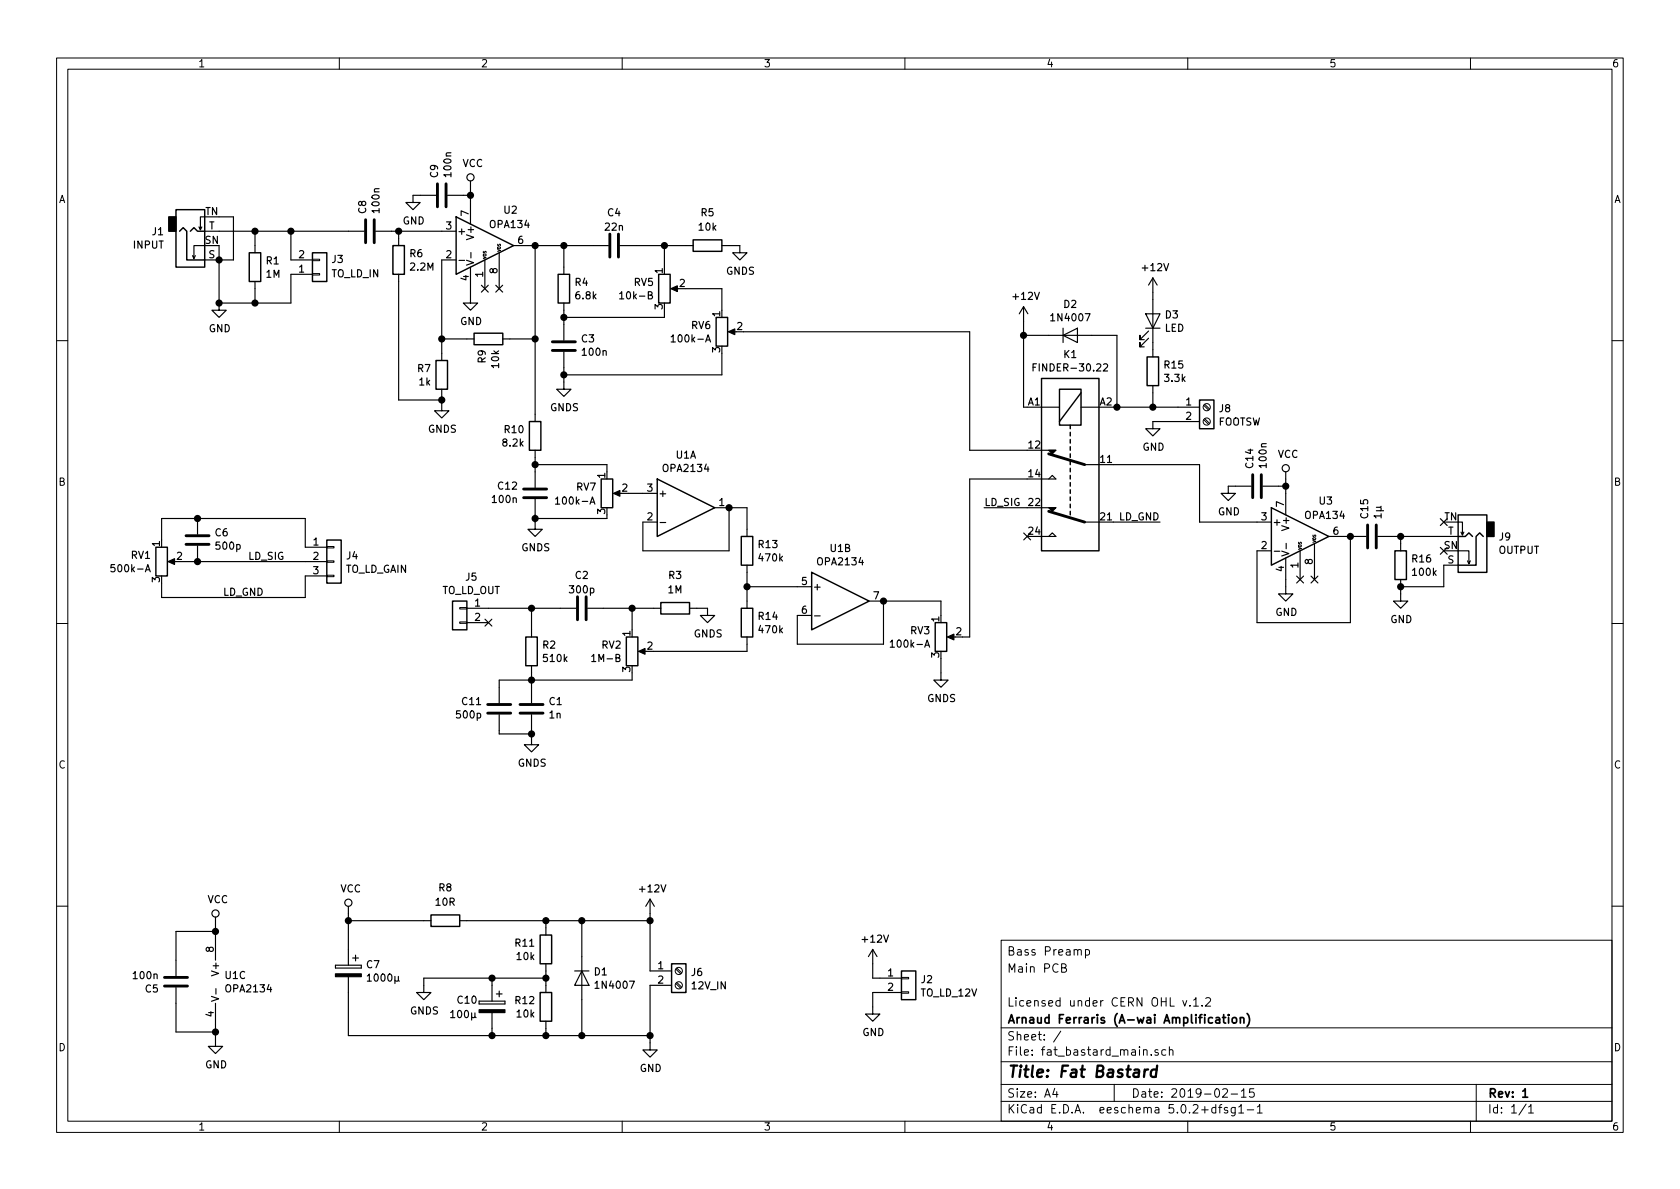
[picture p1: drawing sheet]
EESchema Schematic File Version 4
LIBS:fat_bastard_main-cache
EELAYER 26 0
EELAYER END
$Descr A4 11693 8268
encoding utf-8
Sheet 1 1
Title "Fat Bastard"
Date "2019-02-15"
Rev "1"
Comp "A-wai Amplification"
Comment1 "Main PCB"
Comment2 "Bass Preamp"
Comment3 ""
Comment4 ""
$EndDescr
$Comp
L Connector:AudioJack2_Switch J1
U 1 1
P 1325 1600
AR Path="/5C72CCA3" Ref="J1"  Part="1" 
AR Path="/5C728193/5C72CCA3" Ref="J?"  Part="1" 
F 0 "J1" H 1146 1607 50  0000 R CNN
F 1 "INPUT" H 1146 1700 50  0000 R CNN
F 2 "Connector_Audio:Jack_3.5mm_Neutrik_NMJ6HCD2_Horizontal" H 1325 1800 50  0001 C CNN
F 3 "~" H 1325 1800 50  0001 C CNN
	1    1325 1600
	1    0    0    1   
$EndComp
$Comp
L Connector_Generic:Conn_01x02 J5
U 1 1
P 3200 4225
AR Path="/5C72CCB1" Ref="J5"  Part="1" 
AR Path="/5C728193/5C72CCB1" Ref="J?"  Part="1" 
F 0 "J5" H 3119 4445 50  0000 C CNN
F 1 "TO_LD_OUT" H 3119 4352 50  0000 C CNN
F 2 "Connector_PinHeader_2.54mm:PinHeader_1x02_P2.54mm_Vertical" H 3200 4225 50  0001 C CNN
F 3 "~" H 3200 4225 50  0001 C CNN
	1    3200 4225
	-1   0    0    -1  
$EndComp
$Comp
L Connector_Generic:Conn_01x03 J4
U 1 1
P 2325 3900
AR Path="/5C72CCB8" Ref="J4"  Part="1" 
AR Path="/5C728193/5C72CCB8" Ref="J?"  Part="1" 
F 0 "J4" H 2405 3943 50  0000 L CNN
F 1 "TO_LD_GAIN" H 2405 3850 50  0000 L CNN
F 2 "Connector_PinHeader_2.54mm:PinHeader_1x03_P2.54mm_Vertical" H 2325 3900 50  0001 C CNN
F 3 "~" H 2325 3900 50  0001 C CNN
	1    2325 3900
	1    0    0    -1  
$EndComp
$Comp
L Device:R_POT RV1
U 1 1
P 1125 3900
AR Path="/5C72CCBF" Ref="RV1"  Part="1" 
AR Path="/5C728193/5C72CCBF" Ref="RV?"  Part="1" 
F 0 "RV1" H 1055 3947 50  0000 R CNN
F 1 "500k-A" H 1055 3854 50  0000 R CNN
F 2 "Potentiometer_THT:Potentiometer_Alps_RK163_Single_Horizontal" H 1125 3900 50  0001 C CNN
F 3 "~" H 1125 3900 50  0001 C CNN
	1    1125 3900
	1    0    0    -1  
$EndComp
$Comp
L Device:R_POT RV2
U 1 1
P 4400 4525
AR Path="/5C72CCCC" Ref="RV2"  Part="1" 
AR Path="/5C728193/5C72CCCC" Ref="RV?"  Part="1" 
F 0 "RV2" H 4331 4572 50  0000 R CNN
F 1 "1M-B" H 4331 4479 50  0000 R CNN
F 2 "Potentiometer_THT:Potentiometer_Alps_RK163_Single_Horizontal" H 4400 4525 50  0001 C CNN
F 3 "~" H 4400 4525 50  0001 C CNN
	1    4400 4525
	1    0    0    -1  
$EndComp
$Comp
L Device:R_POT RV3
U 1 1
P 6550 4425
AR Path="/5C72CCD3" Ref="RV3"  Part="1" 
AR Path="/5C728193/5C72CCD3" Ref="RV?"  Part="1" 
F 0 "RV3" H 6480 4472 50  0000 R CNN
F 1 "100k-A" H 6480 4379 50  0000 R CNN
F 2 "Potentiometer_THT:Potentiometer_Alps_RK163_Single_Horizontal" H 6550 4425 50  0001 C CNN
F 3 "~" H 6550 4425 50  0001 C CNN
	1    6550 4425
	1    0    0    -1  
$EndComp
$Comp
L Device:R R2
U 1 1
P 3700 4525
AR Path="/5C72CCDA" Ref="R2"  Part="1" 
AR Path="/5C6397B0/5C72CCDA" Ref="R?"  Part="1" 
AR Path="/5C636CD5/5C72CCDA" Ref="R?"  Part="1" 
AR Path="/5C728193/5C72CCDA" Ref="R?"  Part="1" 
F 0 "R2" H 3770 4572 50  0000 L CNN
F 1 "510k" H 3770 4479 50  0000 L CNN
F 2 "Resistor_THT:R_Axial_DIN0207_L6.3mm_D2.5mm_P7.62mm_Horizontal" V 3630 4525 50  0001 C CNN
F 3 "~" H 3700 4525 50  0001 C CNN
	1    3700 4525
	1    0    0    -1  
$EndComp
$Comp
L Device:C C2
U 1 1
P 4050 4225
AR Path="/5C72CCE1" Ref="C2"  Part="1" 
AR Path="/5C6397B0/5C72CCE1" Ref="C?"  Part="1" 
AR Path="/5C636CD5/5C72CCE1" Ref="C?"  Part="1" 
AR Path="/5C728193/5C72CCE1" Ref="C?"  Part="1" 
F 0 "C2" V 4275 4225 50  0000 C CNN
F 1 "300p" V 4175 4225 50  0000 C CNN
F 2 "Capacitor_THT:C_Rect_L7.0mm_W2.5mm_P5.00mm" H 4088 4075 50  0001 C CNN
F 3 "~" H 4050 4225 50  0001 C CNN
	1    4050 4225
	0    -1   -1   0   
$EndComp
$Comp
L Device:C C1
U 1 1
P 3700 4925
AR Path="/5C72CCE8" Ref="C1"  Part="1" 
AR Path="/5C6397B0/5C72CCE8" Ref="C?"  Part="1" 
AR Path="/5C636CD5/5C72CCE8" Ref="C?"  Part="1" 
AR Path="/5C728193/5C72CCE8" Ref="C?"  Part="1" 
F 0 "C1" H 3585 4878 50  0000 R CNN
F 1 "1n" H 3585 4971 50  0000 R CNN
F 2 "Capacitor_THT:C_Rect_L7.0mm_W2.5mm_P5.00mm" H 3738 4775 50  0001 C CNN
F 3 "~" H 3700 4925 50  0001 C CNN
	1    3700 4925
	-1   0    0    1   
$EndComp
Wire Wire Line
	3700 4375 3700 4225
$Comp
L Device:R R3
U 1 1
P 4700 4225
AR Path="/5C72CCF0" Ref="R3"  Part="1" 
AR Path="/5C6397B0/5C72CCF0" Ref="R?"  Part="1" 
AR Path="/5C636CD5/5C72CCF0" Ref="R?"  Part="1" 
AR Path="/5C728193/5C72CCF0" Ref="R?"  Part="1" 
F 0 "R3" V 4925 4225 50  0000 C CNN
F 1 "1M" V 4825 4225 50  0000 C CNN
F 2 "Resistor_THT:R_Axial_DIN0207_L6.3mm_D2.5mm_P7.62mm_Horizontal" V 4630 4225 50  0001 C CNN
F 3 "~" H 4700 4225 50  0001 C CNN
	1    4700 4225
	0    -1   -1   0   
$EndComp
Wire Wire Line
	4400 4225 4400 4375
Wire Wire Line
	4400 4225 4550 4225
Wire Wire Line
	3400 4225 3700 4225
Wire Wire Line
	4925 4225 4850 4225
$Comp
L Connector_Generic:Conn_01x02 J3
U 1 1
P 2225 1900
AR Path="/5C72CD1A" Ref="J3"  Part="1" 
AR Path="/5C728193/5C72CD1A" Ref="J?"  Part="1" 
F 0 "J3" H 2350 1800 50  0000 C CNN
F 1 "TO_LD_IN" H 2475 1900 50  0000 C CNN
F 2 "Connector_PinHeader_2.54mm:PinHeader_1x02_P2.54mm_Vertical" H 2225 1900 50  0001 C CNN
F 3 "~" H 2225 1900 50  0001 C CNN
	1    2225 1900
	1    0    0    1   
$EndComp
Wire Wire Line
	1525 1800 1525 1700
$Comp
L power:GND #PWR01
U 1 1
P 1525 2100
AR Path="/5C72CD24" Ref="#PWR01"  Part="1" 
AR Path="/5C728193/5C72CD24" Ref="#PWR?"  Part="1" 
F 0 "#PWR01" H 1525 1850 50  0001 C CNN
F 1 "GND" H 1530 1925 50  0000 C CNN
F 2 "" H 1525 2100 50  0001 C CNN
F 3 "" H 1525 2100 50  0001 C CNN
	1    1525 2100
	1    0    0    -1  
$EndComp
$Comp
L Device:R R1
U 1 1
P 1775 1850
AR Path="/5C72CD2A" Ref="R1"  Part="1" 
AR Path="/5C728193/5C72CD2A" Ref="R?"  Part="1" 
F 0 "R1" H 1845 1897 50  0000 L CNN
F 1 "1M" H 1845 1804 50  0000 L CNN
F 2 "Resistor_THT:R_Axial_DIN0207_L6.3mm_D2.5mm_P7.62mm_Horizontal" V 1705 1850 50  0001 C CNN
F 3 "~" H 1775 1850 50  0001 C CNN
	1    1775 1850
	1    0    0    -1  
$EndComp
Wire Wire Line
	1525 2100 1525 1800
Connection ~ 1525 1800
Connection ~ 1525 2100
$Comp
L power:GND #PWR07
U 1 1
P 4525 7250
AR Path="/5C72CD41" Ref="#PWR07"  Part="1" 
AR Path="/5C728193/5C72CD41" Ref="#PWR?"  Part="1" 
F 0 "#PWR07" H 4525 7000 50  0001 C CNN
F 1 "GND" H 4530 7075 50  0000 C CNN
F 2 "" H 4525 7250 50  0001 C CNN
F 3 "" H 4525 7250 50  0001 C CNN
	1    4525 7250
	1    0    0    -1  
$EndComp
$Comp
L power:+12V #PWR06
U 1 1
P 4525 6350
AR Path="/5C72CD47" Ref="#PWR06"  Part="1" 
AR Path="/5C728193/5C72CD47" Ref="#PWR?"  Part="1" 
F 0 "#PWR06" H 4525 6200 50  0001 C CNN
F 1 "+12V" H 4540 6525 50  0000 C CNN
F 2 "" H 4525 6350 50  0001 C CNN
F 3 "" H 4525 6350 50  0001 C CNN
	1    4525 6350
	1    0    0    -1  
$EndComp
$Comp
L Connector_Generic:Conn_01x02 J2
U 1 1
P 6325 6800
AR Path="/5C72CD52" Ref="J2"  Part="1" 
AR Path="/5C728193/5C72CD52" Ref="J?"  Part="1" 
F 0 "J2" H 6405 6793 50  0000 L CNN
F 1 "TO_LD_12V" H 6405 6700 50  0000 L CNN
F 2 "Connector_PinHeader_2.54mm:PinHeader_1x02_P2.54mm_Vertical" H 6325 6800 50  0001 C CNN
F 3 "~" H 6325 6800 50  0001 C CNN
	1    6325 6800
	1    0    0    -1  
$EndComp
$Comp
L Device:R_POT RV5
U 1 1
P 4625 2000
AR Path="/5C64711E" Ref="RV5"  Part="1" 
AR Path="/5C728193/5C64711E" Ref="RV?"  Part="1" 
F 0 "RV5" H 4556 2047 50  0000 R CNN
F 1 "10k-B" H 4556 1954 50  0000 R CNN
F 2 "Potentiometer_THT:Potentiometer_Alps_RK163_Single_Horizontal" H 4625 2000 50  0001 C CNN
F 3 "~" H 4625 2000 50  0001 C CNN
	1    4625 2000
	1    0    0    -1  
$EndComp
$Comp
L Device:R_POT RV6
U 1 1
P 5025 2300
AR Path="/5C647124" Ref="RV6"  Part="1" 
AR Path="/5C728193/5C647124" Ref="RV?"  Part="1" 
F 0 "RV6" H 4955 2347 50  0000 R CNN
F 1 "100k-A" H 4955 2254 50  0000 R CNN
F 2 "Potentiometer_THT:Potentiometer_Alps_RK163_Single_Horizontal" H 5025 2300 50  0001 C CNN
F 3 "~" H 5025 2300 50  0001 C CNN
	1    5025 2300
	1    0    0    -1  
$EndComp
$Comp
L Device:R R4
U 1 1
P 3925 2000
AR Path="/5C64712A" Ref="R4"  Part="1" 
AR Path="/5C6397B0/5C64712A" Ref="R?"  Part="1" 
AR Path="/5C636CD5/5C64712A" Ref="R?"  Part="1" 
AR Path="/5C728193/5C64712A" Ref="R?"  Part="1" 
F 0 "R4" H 3995 2047 50  0000 L CNN
F 1 "6.8k" H 3995 1954 50  0000 L CNN
F 2 "Resistor_THT:R_Axial_DIN0207_L6.3mm_D2.5mm_P7.62mm_Horizontal" V 3855 2000 50  0001 C CNN
F 3 "~" H 3925 2000 50  0001 C CNN
	1    3925 2000
	1    0    0    -1  
$EndComp
$Comp
L Device:C C4
U 1 1
P 4275 1700
AR Path="/5C647130" Ref="C4"  Part="1" 
AR Path="/5C6397B0/5C647130" Ref="C?"  Part="1" 
AR Path="/5C636CD5/5C647130" Ref="C?"  Part="1" 
AR Path="/5C728193/5C647130" Ref="C?"  Part="1" 
F 0 "C4" V 4500 1700 50  0000 C CNN
F 1 "22n" V 4400 1700 50  0000 C CNN
F 2 "Capacitor_THT:C_Rect_L7.0mm_W2.5mm_P5.00mm" H 4313 1550 50  0001 C CNN
F 3 "~" H 4275 1700 50  0001 C CNN
	1    4275 1700
	0    -1   -1   0   
$EndComp
$Comp
L Device:C C3
U 1 1
P 3925 2400
AR Path="/5C647136" Ref="C3"  Part="1" 
AR Path="/5C6397B0/5C647136" Ref="C?"  Part="1" 
AR Path="/5C636CD5/5C647136" Ref="C?"  Part="1" 
AR Path="/5C728193/5C647136" Ref="C?"  Part="1" 
F 0 "C3" H 3810 2353 50  0000 R CNN
F 1 "100n" H 3810 2446 50  0000 R CNN
F 2 "Capacitor_THT:C_Rect_L7.0mm_W2.5mm_P5.00mm" H 3963 2250 50  0001 C CNN
F 3 "~" H 3925 2400 50  0001 C CNN
	1    3925 2400
	-1   0    0    1   
$EndComp
$Comp
L Device:R R5
U 1 1
P 4925 1700
AR Path="/5C64713D" Ref="R5"  Part="1" 
AR Path="/5C6397B0/5C64713D" Ref="R?"  Part="1" 
AR Path="/5C636CD5/5C64713D" Ref="R?"  Part="1" 
AR Path="/5C728193/5C64713D" Ref="R?"  Part="1" 
F 0 "R5" V 5150 1700 50  0000 C CNN
F 1 "10k" V 5050 1700 50  0000 C CNN
F 2 "Resistor_THT:R_Axial_DIN0207_L6.3mm_D2.5mm_P7.62mm_Horizontal" V 4855 1700 50  0001 C CNN
F 3 "~" H 4925 1700 50  0001 C CNN
	1    4925 1700
	0    -1   -1   0   
$EndComp
Wire Wire Line
	5025 2000 4775 2000
Wire Wire Line
	5150 1700 5075 1700
Wire Wire Line
	5025 2150 5025 2000
$Comp
L Connector:Screw_Terminal_01x02 J8
U 1 1
P 8400 2825
AR Path="/5C649563" Ref="J8"  Part="1" 
AR Path="/5C728193/5C649563" Ref="J?"  Part="1" 
F 0 "J8" H 8480 2818 50  0000 L CNN
F 1 "FOOTSW" H 8480 2725 50  0000 L CNN
F 2 "TerminalBlock_RND:TerminalBlock_RND_205-00001_1x02_P5.00mm_Horizontal" H 8400 2825 50  0001 C CNN
F 3 "~" H 8400 2825 50  0001 C CNN
	1    8400 2825
	1    0    0    -1  
$EndComp
$Comp
L Relay:FINDER-30.22 K1
U 1 1
P 7450 3225
F 0 "K1" V 6680 3225 50  0000 C CNN
F 1 "FINDER-30.22" V 6773 3225 50  0000 C CNN
F 2 "Relay_THT:Relay_DPDT_Finder_30.22" H 8800 3195 50  0001 C CNN
F 3 "http://gfinder.findernet.com/assets/Series/354/S30EN.pdf" H 7250 3225 50  0001 C CNN
	1    7450 3225
	0    -1   1    0   
$EndComp
NoConn ~ 7150 3725
Wire Wire Line
	7750 2825 7775 2825
$Comp
L power:+12V #PWR011
U 1 1
P 7125 2225
AR Path="/5C652C74" Ref="#PWR011"  Part="1" 
AR Path="/5C728193/5C652C74" Ref="#PWR?"  Part="1" 
F 0 "#PWR011" H 7125 2075 50  0001 C CNN
F 1 "+12V" H 7140 2400 50  0000 C CNN
F 2 "" H 7125 2225 50  0001 C CNN
F 3 "" H 7125 2225 50  0001 C CNN
	1    7125 2225
	1    0    0    -1  
$EndComp
$Comp
L Connector:AudioJack2_Switch J9
U 1 1
P 10250 3725
AR Path="/5C657D65" Ref="J9"  Part="1" 
AR Path="/5C728193/5C657D65" Ref="J?"  Part="1" 
F 0 "J9" H 10071 3732 50  0000 R CNN
F 1 "OUTPUT" H 10071 3825 50  0000 R CNN
F 2 "Connector_Audio:Jack_3.5mm_Neutrik_NMJ6HCD2_Horizontal" H 10250 3925 50  0001 C CNN
F 3 "~" H 10250 3925 50  0001 C CNN
	1    10250 3725
	-1   0    0    1   
$EndComp
$Comp
L power:GND #PWR012
U 1 1
P 8025 2925
AR Path="/5C65963E" Ref="#PWR012"  Part="1" 
AR Path="/5C728193/5C65963E" Ref="#PWR?"  Part="1" 
F 0 "#PWR012" H 8025 2675 50  0001 C CNN
F 1 "GND" H 8030 2750 50  0000 C CNN
F 2 "" H 8025 2925 50  0001 C CNN
F 3 "" H 8025 2925 50  0001 C CNN
	1    8025 2925
	1    0    0    -1  
$EndComp
$Comp
L Device:R_POT RV7
U 1 1
P 4225 3425
AR Path="/5C660A0E" Ref="RV7"  Part="1" 
AR Path="/5C728193/5C660A0E" Ref="RV?"  Part="1" 
F 0 "RV7" H 4155 3472 50  0000 R CNN
F 1 "100k-A" H 4150 3375 50  0000 R CNN
F 2 "Potentiometer_THT:Potentiometer_Alps_RK163_Single_Horizontal" H 4225 3425 50  0001 C CNN
F 3 "~" H 4225 3425 50  0001 C CNN
	1    4225 3425
	1    0    0    -1  
$EndComp
$Comp
L Device:C C6
U 1 1
P 1375 3750
AR Path="/5C668A4E" Ref="C6"  Part="1" 
AR Path="/5C6397B0/5C668A4E" Ref="C?"  Part="1" 
AR Path="/5C636CD5/5C668A4E" Ref="C?"  Part="1" 
AR Path="/5C728193/5C668A4E" Ref="C?"  Part="1" 
F 0 "C6" H 1260 3703 50  0000 R CNN
F 1 "500p" H 1260 3796 50  0000 R CNN
F 2 "Capacitor_THT:C_Rect_L7.0mm_W2.5mm_P5.00mm" H 1413 3600 50  0001 C CNN
F 3 "~" H 1375 3750 50  0001 C CNN
	1    1375 3750
	-1   0    0    1   
$EndComp
Wire Wire Line
	1125 3750 1125 3600
Wire Wire Line
	1125 3600 1375 3600
Wire Wire Line
	1375 3600 2125 3600
Wire Wire Line
	2125 3600 2125 3800
Connection ~ 1375 3600
Text Label 1725 3900 0    50   ~ 0
LD_SIG
Wire Wire Line
	1275 3900 1375 3900
Wire Wire Line
	1375 3900 2125 3900
Connection ~ 1375 3900
Wire Wire Line
	1125 4050 1125 4150
Wire Wire Line
	1125 4150 2125 4150
Wire Wire Line
	2125 4150 2125 4000
Text Label 1550 4150 0    50   ~ 0
LD_GND
NoConn ~ 9050 4025
NoConn ~ 9150 4025
$Comp
L power:GND #PWR025
U 1 1
P 8950 4075
F 0 "#PWR025" H 8950 3825 50  0001 C CNN
F 1 "GND" H 8955 3900 50  0000 C CNN
F 2 "" H 8950 4075 50  0001 C CNN
F 3 "" H 8950 4075 50  0001 C CNN
	1    8950 4075
	1    0    0    -1  
$EndComp
$Comp
L Device:C C14
U 1 1
P 8750 3375
AR Path="/5C682FA8" Ref="C14"  Part="1" 
AR Path="/5C6397B0/5C682FA8" Ref="C?"  Part="1" 
AR Path="/5C636CD5/5C682FA8" Ref="C?"  Part="1" 
AR Path="/5C728193/5C682FA8" Ref="C?"  Part="1" 
F 0 "C14" H 8635 3328 50  0000 R CNN
F 1 "100n" H 8635 3421 50  0000 R CNN
F 2 "Capacitor_THT:C_Rect_L7.0mm_W2.5mm_P5.00mm" H 8788 3225 50  0001 C CNN
F 3 "~" H 8750 3375 50  0001 C CNN
	1    8750 3375
	0    1    1    0   
$EndComp
Wire Wire Line
	8900 3375 8950 3375
Wire Wire Line
	8950 3375 8950 3325
Wire Wire Line
	8950 3375 8950 3425
Connection ~ 8950 3375
Wire Wire Line
	8950 4075 8950 4025
$Comp
L power:GND #PWR023
U 1 1
P 8550 3375
F 0 "#PWR023" H 8550 3125 50  0001 C CNN
F 1 "GND" H 8555 3200 50  0000 C CNN
F 2 "" H 8550 3375 50  0001 C CNN
F 3 "" H 8550 3375 50  0001 C CNN
	1    8550 3375
	1    0    0    -1  
$EndComp
Wire Wire Line
	8550 3375 8600 3375
$Comp
L Device:C C15
U 1 1
P 9550 3725
AR Path="/5C693780" Ref="C15"  Part="1" 
AR Path="/5C6397B0/5C693780" Ref="C?"  Part="1" 
AR Path="/5C636CD5/5C693780" Ref="C?"  Part="1" 
AR Path="/5C728193/5C693780" Ref="C?"  Part="1" 
F 0 "C15" H 9435 3678 50  0000 R CNN
F 1 "1µ" H 9435 3771 50  0000 R CNN
F 2 "Capacitor_THT:C_Rect_L7.0mm_W2.5mm_P5.00mm" H 9588 3575 50  0001 C CNN
F 3 "~" H 9550 3725 50  0001 C CNN
	1    9550 3725
	0    1    1    0   
$EndComp
$Comp
L Device:R R16
U 1 1
P 9750 3925
AR Path="/5C6938BA" Ref="R16"  Part="1" 
AR Path="/5C6397B0/5C6938BA" Ref="R?"  Part="1" 
AR Path="/5C636CD5/5C6938BA" Ref="R?"  Part="1" 
AR Path="/5C728193/5C6938BA" Ref="R?"  Part="1" 
F 0 "R16" H 9820 3972 50  0000 L CNN
F 1 "100k" H 9820 3879 50  0000 L CNN
F 2 "Resistor_THT:R_Axial_DIN0207_L6.3mm_D2.5mm_P7.62mm_Horizontal" V 9680 3925 50  0001 C CNN
F 3 "~" H 9750 3925 50  0001 C CNN
	1    9750 3925
	1    0    0    -1  
$EndComp
Wire Wire Line
	9700 3725 9750 3725
Wire Wire Line
	9750 3775 9750 3725
Connection ~ 9750 3725
$Comp
L power:GND #PWR026
U 1 1
P 9750 4125
F 0 "#PWR026" H 9750 3875 50  0001 C CNN
F 1 "GND" H 9755 3950 50  0000 C CNN
F 2 "" H 9750 4125 50  0001 C CNN
F 3 "" H 9750 4125 50  0001 C CNN
	1    9750 4125
	1    0    0    -1  
$EndComp
Wire Wire Line
	9750 4125 9750 4075
Connection ~ 9750 4075
Wire Wire Line
	9350 3725 9400 3725
Wire Wire Line
	8750 3825 8750 4325
Wire Wire Line
	8750 4325 9400 4325
Wire Wire Line
	9400 4325 9400 3725
Connection ~ 9400 3725
Text Label 6850 3525 0    50   ~ 0
LD_SIG
Text Label 8075 3625 2    50   ~ 0
LD_GND
Wire Wire Line
	8075 3625 7750 3625
Wire Wire Line
	6850 3525 7150 3525
$Comp
L Device:D D2
U 1 1
P 7450 2325
F 0 "D2" H 7450 2544 50  0000 C CNN
F 1 "1N4007" H 7450 2451 50  0000 C CNN
F 2 "" H 7450 2325 50  0001 C CNN
F 3 "~" H 7450 2325 50  0001 C CNN
	1    7450 2325
	1    0    0    -1  
$EndComp
Wire Wire Line
	7600 2325 7775 2325
Wire Wire Line
	7775 2325 7775 2825
Connection ~ 7775 2825
Wire Wire Line
	7775 2825 8025 2825
Wire Wire Line
	7125 2825 7125 2325
Wire Wire Line
	7125 2325 7300 2325
Wire Wire Line
	7125 2825 7150 2825
NoConn ~ 3375 2000
NoConn ~ 3475 2000
$Comp
L power:GND #PWR013
U 1 1
P 3275 2050
F 0 "#PWR013" H 3275 1800 50  0001 C CNN
F 1 "GND" H 3280 1875 50  0000 C CNN
F 2 "" H 3275 2050 50  0001 C CNN
F 3 "" H 3275 2050 50  0001 C CNN
	1    3275 2050
	1    0    0    -1  
$EndComp
$Comp
L Device:C C9
U 1 1
P 3075 1350
AR Path="/5C6D47CC" Ref="C9"  Part="1" 
AR Path="/5C6397B0/5C6D47CC" Ref="C?"  Part="1" 
AR Path="/5C636CD5/5C6D47CC" Ref="C?"  Part="1" 
AR Path="/5C728193/5C6D47CC" Ref="C?"  Part="1" 
F 0 "C9" H 2960 1303 50  0000 R CNN
F 1 "100n" H 2960 1396 50  0000 R CNN
F 2 "Capacitor_THT:C_Rect_L7.0mm_W2.5mm_P5.00mm" H 3113 1200 50  0001 C CNN
F 3 "~" H 3075 1350 50  0001 C CNN
	1    3075 1350
	0    1    1    0   
$EndComp
Wire Wire Line
	3225 1350 3275 1350
Wire Wire Line
	3275 1350 3275 1300
Wire Wire Line
	3275 1350 3275 1400
Connection ~ 3275 1350
Wire Wire Line
	3275 2050 3275 2000
$Comp
L power:GND #PWR05
U 1 1
P 2875 1350
F 0 "#PWR05" H 2875 1100 50  0001 C CNN
F 1 "GND" H 2880 1175 50  0000 C CNN
F 2 "" H 2875 1350 50  0001 C CNN
F 3 "" H 2875 1350 50  0001 C CNN
	1    2875 1350
	1    0    0    -1  
$EndComp
Wire Wire Line
	2875 1350 2925 1350
Wire Wire Line
	3675 1700 3725 1700
$Comp
L Device:R R6
U 1 1
P 2775 1800
AR Path="/5C6D47E9" Ref="R6"  Part="1" 
AR Path="/5C6397B0/5C6D47E9" Ref="R?"  Part="1" 
AR Path="/5C636CD5/5C6D47E9" Ref="R?"  Part="1" 
AR Path="/5C728193/5C6D47E9" Ref="R?"  Part="1" 
F 0 "R6" H 2845 1847 50  0000 L CNN
F 1 "2.2M" H 2845 1754 50  0000 L CNN
F 2 "Resistor_THT:R_Axial_DIN0207_L6.3mm_D2.5mm_P7.62mm_Horizontal" V 2705 1800 50  0001 C CNN
F 3 "~" H 2775 1800 50  0001 C CNN
	1    2775 1800
	1    0    0    -1  
$EndComp
$Comp
L Device:C C8
U 1 1
P 2575 1600
AR Path="/5C6D47EF" Ref="C8"  Part="1" 
AR Path="/5C6397B0/5C6D47EF" Ref="C?"  Part="1" 
AR Path="/5C636CD5/5C6D47EF" Ref="C?"  Part="1" 
AR Path="/5C728193/5C6D47EF" Ref="C?"  Part="1" 
F 0 "C8" H 2460 1553 50  0000 R CNN
F 1 "100n" H 2460 1646 50  0000 R CNN
F 2 "Capacitor_THT:C_Rect_L7.0mm_W2.5mm_P5.00mm" H 2613 1450 50  0001 C CNN
F 3 "~" H 2575 1600 50  0001 C CNN
	1    2575 1600
	0    1    1    0   
$EndComp
Wire Wire Line
	2725 1600 2775 1600
Wire Wire Line
	2775 1650 2775 1600
Connection ~ 2775 1600
Wire Wire Line
	2775 1600 3075 1600
Wire Wire Line
	1525 1800 1625 1800
Wire Wire Line
	1625 1800 1625 1500
Wire Wire Line
	1525 1500 1625 1500
Wire Wire Line
	1775 2100 1775 2000
Wire Wire Line
	1525 2100 1775 2100
Wire Wire Line
	1775 1700 1775 1600
Wire Wire Line
	1775 1600 1525 1600
Connection ~ 1775 1600
Connection ~ 1775 2100
Wire Wire Line
	2025 1800 2025 1600
Connection ~ 2025 1600
Wire Wire Line
	2025 1600 1775 1600
Wire Wire Line
	2025 1900 2025 2100
Wire Wire Line
	2025 2100 1775 2100
Wire Wire Line
	2025 1600 2425 1600
$Comp
L Amplifier_Operational:OPA2134 U1
U 1 1
P 4775 3525
F 0 "U1" H 4775 3895 50  0000 C CNN
F 1 "OPA2134" H 4775 3802 50  0000 C CNN
F 2 "" H 4775 3525 50  0001 C CNN
F 3 "http://www.ti.com/lit/ds/symlink/opa134.pdf" H 4775 3525 50  0001 C CNN
	1    4775 3525
	1    0    0    -1  
$EndComp
$Comp
L Amplifier_Operational:OPA2134 U1
U 2 1
P 5850 4175
F 0 "U1" H 5850 4545 50  0000 C CNN
F 1 "OPA2134" H 5850 4452 50  0000 C CNN
F 2 "" H 5850 4175 50  0001 C CNN
F 3 "http://www.ti.com/lit/ds/symlink/opa134.pdf" H 5850 4175 50  0001 C CNN
	2    5850 4175
	1    0    0    -1  
$EndComp
$Comp
L Amplifier_Operational:OPA2134 U1
U 3 1
P 1600 6825
F 0 "U1" H 1559 6872 50  0000 L CNN
F 1 "OPA2134" H 1559 6779 50  0000 L CNN
F 2 "" H 1600 6825 50  0001 C CNN
F 3 "http://www.ti.com/lit/ds/symlink/opa134.pdf" H 1600 6825 50  0001 C CNN
	3    1600 6825
	1    0    0    -1  
$EndComp
$Comp
L Device:C C5
U 1 1
P 1225 6825
AR Path="/5C74012D" Ref="C5"  Part="1" 
AR Path="/5C6397B0/5C74012D" Ref="C?"  Part="1" 
AR Path="/5C636CD5/5C74012D" Ref="C?"  Part="1" 
AR Path="/5C728193/5C74012D" Ref="C?"  Part="1" 
F 0 "C5" H 1110 6778 50  0000 R CNN
F 1 "100n" H 1110 6871 50  0000 R CNN
F 2 "Capacitor_THT:C_Rect_L7.0mm_W2.5mm_P5.00mm" H 1263 6675 50  0001 C CNN
F 3 "~" H 1225 6825 50  0001 C CNN
	1    1225 6825
	1    0    0    -1  
$EndComp
Wire Wire Line
	1500 6475 1500 6425
Wire Wire Line
	1500 6475 1500 6525
Connection ~ 1500 6475
$Comp
L power:GND #PWR03
U 1 1
P 1500 7225
F 0 "#PWR03" H 1500 6975 50  0001 C CNN
F 1 "GND" H 1505 7050 50  0000 C CNN
F 2 "" H 1500 7225 50  0001 C CNN
F 3 "" H 1500 7225 50  0001 C CNN
	1    1500 7225
	1    0    0    -1  
$EndComp
$Comp
L Device:R R10
U 1 1
P 3725 3025
AR Path="/5C74E1E0" Ref="R10"  Part="1" 
AR Path="/5C6397B0/5C74E1E0" Ref="R?"  Part="1" 
AR Path="/5C636CD5/5C74E1E0" Ref="R?"  Part="1" 
AR Path="/5C728193/5C74E1E0" Ref="R?"  Part="1" 
F 0 "R10" H 3795 3072 50  0000 L CNN
F 1 "8.2k" H 3795 2979 50  0000 L CNN
F 2 "Resistor_THT:R_Axial_DIN0207_L6.3mm_D2.5mm_P7.62mm_Horizontal" V 3655 3025 50  0001 C CNN
F 3 "~" H 3725 3025 50  0001 C CNN
	1    3725 3025
	-1   0    0    -1  
$EndComp
$Comp
L Device:C C12
U 1 1
P 3725 3425
AR Path="/5C74E3E2" Ref="C12"  Part="1" 
AR Path="/5C6397B0/5C74E3E2" Ref="C?"  Part="1" 
AR Path="/5C636CD5/5C74E3E2" Ref="C?"  Part="1" 
AR Path="/5C728193/5C74E3E2" Ref="C?"  Part="1" 
F 0 "C12" H 3610 3378 50  0000 R CNN
F 1 "100n" H 3610 3471 50  0000 R CNN
F 2 "Capacitor_THT:C_Rect_L7.0mm_W2.5mm_P5.00mm" H 3763 3275 50  0001 C CNN
F 3 "~" H 3725 3425 50  0001 C CNN
	1    3725 3425
	1    0    0    1   
$EndComp
$Comp
L Device:R R7
U 1 1
P 3075 2600
AR Path="/5C74EE25" Ref="R7"  Part="1" 
AR Path="/5C6397B0/5C74EE25" Ref="R?"  Part="1" 
AR Path="/5C636CD5/5C74EE25" Ref="R?"  Part="1" 
AR Path="/5C728193/5C74EE25" Ref="R?"  Part="1" 
F 0 "R7" H 3145 2647 50  0000 L CNN
F 1 "1k" H 3145 2554 50  0000 L CNN
F 2 "Resistor_THT:R_Axial_DIN0207_L6.3mm_D2.5mm_P7.62mm_Horizontal" V 3005 2600 50  0001 C CNN
F 3 "~" H 3075 2600 50  0001 C CNN
	1    3075 2600
	-1   0    0    -1  
$EndComp
$Comp
L Device:R R9
U 1 1
P 3400 2350
AR Path="/5C74EF3D" Ref="R9"  Part="1" 
AR Path="/5C6397B0/5C74EF3D" Ref="R?"  Part="1" 
AR Path="/5C636CD5/5C74EF3D" Ref="R?"  Part="1" 
AR Path="/5C728193/5C74EF3D" Ref="R?"  Part="1" 
F 0 "R9" H 3470 2397 50  0000 L CNN
F 1 "10k" H 3470 2304 50  0000 L CNN
F 2 "Resistor_THT:R_Axial_DIN0207_L6.3mm_D2.5mm_P7.62mm_Horizontal" V 3330 2350 50  0001 C CNN
F 3 "~" H 3400 2350 50  0001 C CNN
	1    3400 2350
	0    -1   1    0   
$EndComp
Wire Wire Line
	3550 2350 3725 2350
Wire Wire Line
	3725 1700 3725 2350
Wire Wire Line
	3250 2350 3075 2350
Wire Wire Line
	3075 1800 3075 2350
Wire Wire Line
	3075 2350 3075 2450
Connection ~ 3075 2350
$Comp
L power:GNDS #PWR016
U 1 1
P 3925 2650
F 0 "#PWR016" H 3925 2400 50  0001 C CNN
F 1 "GNDS" H 3930 2475 50  0000 C CNN
F 2 "" H 3925 2650 50  0001 C CNN
F 3 "" H 3925 2650 50  0001 C CNN
	1    3925 2650
	1    0    0    -1  
$EndComp
$Comp
L power:GNDS #PWR09
U 1 1
P 3075 2800
F 0 "#PWR09" H 3075 2550 50  0001 C CNN
F 1 "GNDS" H 3080 2625 50  0000 C CNN
F 2 "" H 3075 2800 50  0001 C CNN
F 3 "" H 3075 2800 50  0001 C CNN
	1    3075 2800
	1    0    0    -1  
$EndComp
Wire Wire Line
	3075 2800 3075 2775
$Comp
L power:GNDS #PWR015
U 1 1
P 3725 3625
F 0 "#PWR015" H 3725 3375 50  0001 C CNN
F 1 "GNDS" H 3730 3450 50  0000 C CNN
F 2 "" H 3725 3625 50  0001 C CNN
F 3 "" H 3725 3625 50  0001 C CNN
	1    3725 3625
	1    0    0    -1  
$EndComp
Wire Wire Line
	3725 3625 3725 3600
Wire Wire Line
	4475 3625 4475 3825
Wire Wire Line
	4475 3825 5075 3825
Wire Wire Line
	5075 3825 5075 3525
Connection ~ 3725 1700
NoConn ~ 3400 4325
$Comp
L power:GNDS #PWR014
U 1 1
P 3700 5125
F 0 "#PWR014" H 3700 4875 50  0001 C CNN
F 1 "GNDS" H 3705 4950 50  0000 C CNN
F 2 "" H 3700 5125 50  0001 C CNN
F 3 "" H 3700 5125 50  0001 C CNN
	1    3700 5125
	1    0    0    -1  
$EndComp
$Comp
L power:GNDS #PWR017
U 1 1
P 4925 4225
F 0 "#PWR017" H 4925 3975 50  0001 C CNN
F 1 "GNDS" H 4930 4050 50  0000 C CNN
F 2 "" H 4925 4225 50  0001 C CNN
F 3 "" H 4925 4225 50  0001 C CNN
	1    4925 4225
	1    0    0    -1  
$EndComp
$Comp
L power:GNDS #PWR018
U 1 1
P 5150 1700
F 0 "#PWR018" H 5150 1450 50  0001 C CNN
F 1 "GNDS" H 5155 1525 50  0000 C CNN
F 2 "" H 5150 1700 50  0001 C CNN
F 3 "" H 5150 1700 50  0001 C CNN
	1    5150 1700
	1    0    0    -1  
$EndComp
Wire Wire Line
	3725 1700 3925 1700
Wire Wire Line
	4625 1850 4625 1700
Wire Wire Line
	4625 1700 4775 1700
Wire Wire Line
	3925 1700 3925 1850
Connection ~ 3925 1700
Wire Wire Line
	3925 2250 3925 2200
Wire Wire Line
	3925 2200 4625 2200
Wire Wire Line
	4625 2200 4625 2150
Connection ~ 3925 2200
Wire Wire Line
	3925 2200 3925 2150
Wire Wire Line
	3925 2650 3925 2600
Wire Wire Line
	3925 2600 5025 2600
Wire Wire Line
	5025 2600 5025 2450
Connection ~ 3925 2600
Wire Wire Line
	3925 2600 3925 2550
Wire Wire Line
	3700 4675 3700 4725
Wire Wire Line
	3700 4725 4400 4725
Wire Wire Line
	4400 4725 4400 4675
Connection ~ 3700 4725
Wire Wire Line
	3700 4725 3700 4775
Wire Wire Line
	3700 5125 3700 5100
$Comp
L Device:R R13
U 1 1
P 5200 3825
AR Path="/5C7DA488" Ref="R13"  Part="1" 
AR Path="/5C6397B0/5C7DA488" Ref="R?"  Part="1" 
AR Path="/5C636CD5/5C7DA488" Ref="R?"  Part="1" 
AR Path="/5C728193/5C7DA488" Ref="R?"  Part="1" 
F 0 "R13" H 5270 3872 50  0000 L CNN
F 1 "470k" H 5270 3779 50  0000 L CNN
F 2 "Resistor_THT:R_Axial_DIN0207_L6.3mm_D2.5mm_P7.62mm_Horizontal" V 5130 3825 50  0001 C CNN
F 3 "~" H 5200 3825 50  0001 C CNN
	1    5200 3825
	1    0    0    -1  
$EndComp
$Comp
L Device:R R14
U 1 1
P 5200 4325
AR Path="/5C7DA71C" Ref="R14"  Part="1" 
AR Path="/5C6397B0/5C7DA71C" Ref="R?"  Part="1" 
AR Path="/5C636CD5/5C7DA71C" Ref="R?"  Part="1" 
AR Path="/5C728193/5C7DA71C" Ref="R?"  Part="1" 
F 0 "R14" H 5270 4372 50  0000 L CNN
F 1 "470k" H 5270 4279 50  0000 L CNN
F 2 "Resistor_THT:R_Axial_DIN0207_L6.3mm_D2.5mm_P7.62mm_Horizontal" V 5130 4325 50  0001 C CNN
F 3 "~" H 5200 4325 50  0001 C CNN
	1    5200 4325
	1    0    0    -1  
$EndComp
Wire Wire Line
	5200 3975 5200 4075
Wire Wire Line
	5200 4075 5550 4075
Wire Wire Line
	5200 4075 5200 4175
Connection ~ 5200 4075
Wire Wire Line
	5550 4275 5550 4475
Wire Wire Line
	5550 4475 6150 4475
Wire Wire Line
	6150 4475 6150 4175
Wire Wire Line
	5200 4525 5200 4475
Wire Wire Line
	4550 4525 5200 4525
$Comp
L power:GNDS #PWR021
U 1 1
P 6550 4675
F 0 "#PWR021" H 6550 4425 50  0001 C CNN
F 1 "GNDS" H 6555 4500 50  0000 C CNN
F 2 "" H 6550 4675 50  0001 C CNN
F 3 "" H 6550 4675 50  0001 C CNN
	1    6550 4675
	1    0    0    -1  
$EndComp
Wire Wire Line
	6550 4275 6550 4175
Wire Wire Line
	6550 4175 6150 4175
Connection ~ 6150 4175
Wire Wire Line
	6550 4575 6550 4675
Wire Wire Line
	3725 2875 3725 2350
Connection ~ 3725 2350
Wire Wire Line
	2775 2775 3075 2775
Wire Wire Line
	2775 1950 2775 2775
Connection ~ 3075 2775
Wire Wire Line
	3075 2775 3075 2750
Wire Wire Line
	6700 4425 6750 4425
Wire Wire Line
	6750 4425 6750 3325
Wire Wire Line
	6750 3325 7150 3325
Wire Wire Line
	6750 3125 6750 2300
Wire Wire Line
	6750 3125 7150 3125
Wire Wire Line
	5175 2300 6750 2300
$Comp
L Device:R R11
U 1 1
P 3800 6600
AR Path="/5C86F332" Ref="R11"  Part="1" 
AR Path="/5C6397B0/5C86F332" Ref="R?"  Part="1" 
AR Path="/5C636CD5/5C86F332" Ref="R?"  Part="1" 
AR Path="/5C728193/5C86F332" Ref="R?"  Part="1" 
F 0 "R11" H 3870 6647 50  0000 L CNN
F 1 "10k" H 3870 6554 50  0000 L CNN
F 2 "Resistor_THT:R_Axial_DIN0207_L6.3mm_D2.5mm_P7.62mm_Horizontal" V 3730 6600 50  0001 C CNN
F 3 "~" H 3800 6600 50  0001 C CNN
	1    3800 6600
	-1   0    0    -1  
$EndComp
$Comp
L Device:R R12
U 1 1
P 3800 7000
AR Path="/5C86F574" Ref="R12"  Part="1" 
AR Path="/5C6397B0/5C86F574" Ref="R?"  Part="1" 
AR Path="/5C636CD5/5C86F574" Ref="R?"  Part="1" 
AR Path="/5C728193/5C86F574" Ref="R?"  Part="1" 
F 0 "R12" H 3870 7047 50  0000 L CNN
F 1 "10k" H 3870 6954 50  0000 L CNN
F 2 "Resistor_THT:R_Axial_DIN0207_L6.3mm_D2.5mm_P7.62mm_Horizontal" V 3730 7000 50  0001 C CNN
F 3 "~" H 3800 7000 50  0001 C CNN
	1    3800 7000
	-1   0    0    -1  
$EndComp
$Comp
L Device:CP C10
U 1 1
P 3425 7000
F 0 "C10" H 3675 7050 50  0000 R CNN
F 1 "100µ" H 3725 6950 50  0000 R CNN
F 2 "" H 3463 6850 50  0001 C CNN
F 3 "~" H 3425 7000 50  0001 C CNN
	1    3425 7000
	-1   0    0    -1  
$EndComp
$Comp
L Device:CP C7
U 1 1
P 2425 6750
F 0 "C7" H 2306 6797 50  0000 R CNN
F 1 "1000µ" H 2306 6704 50  0000 R CNN
F 2 "" H 2463 6600 50  0001 C CNN
F 3 "~" H 2425 6750 50  0001 C CNN
	1    2425 6750
	-1   0    0    -1  
$EndComp
$Comp
L Connector:Screw_Terminal_01x02 J6
U 1 1
P 4725 6750
AR Path="/5C72CCAA" Ref="J6"  Part="1" 
AR Path="/5C728193/5C72CCAA" Ref="J?"  Part="1" 
F 0 "J6" H 4805 6743 50  0000 L CNN
F 1 "12V_IN" H 4805 6650 50  0000 L CNN
F 2 "TerminalBlock_RND:TerminalBlock_RND_205-00001_1x02_P5.00mm_Horizontal" H 4725 6750 50  0001 C CNN
F 3 "~" H 4725 6750 50  0001 C CNN
	1    4725 6750
	1    0    0    -1  
$EndComp
Wire Wire Line
	3800 6450 3800 6400
Wire Wire Line
	3800 7150 3800 7200
Wire Wire Line
	3800 6850 3800 6800
Wire Wire Line
	3800 6800 3425 6800
Wire Wire Line
	3425 6800 3425 6850
Connection ~ 3800 6800
Wire Wire Line
	3800 6800 3800 6750
Wire Wire Line
	3425 7150 3425 7200
Wire Wire Line
	3425 7200 3800 7200
Connection ~ 3800 7200
$Comp
L power:GNDS #PWR08
U 1 1
P 2950 6850
F 0 "#PWR08" H 2950 6600 50  0001 C CNN
F 1 "GNDS" H 2955 6675 50  0000 C CNN
F 2 "" H 2950 6850 50  0001 C CNN
F 3 "" H 2950 6850 50  0001 C CNN
	1    2950 6850
	1    0    0    -1  
$EndComp
Wire Wire Line
	2950 6850 2950 6800
Wire Wire Line
	2950 6800 3425 6800
Connection ~ 3425 6800
Wire Wire Line
	1225 6475 1225 6675
Wire Wire Line
	1225 6475 1500 6475
Wire Wire Line
	1500 7125 1500 7175
Wire Wire Line
	1225 7175 1500 7175
Wire Wire Line
	1225 6975 1225 7175
Connection ~ 1500 7175
Wire Wire Line
	1500 7175 1500 7225
$Comp
L power:VCC #PWR024
U 1 1
P 8950 3325
F 0 "#PWR024" H 8950 3175 50  0001 C CNN
F 1 "VCC" H 8967 3500 50  0000 C CNN
F 2 "" H 8950 3325 50  0001 C CNN
F 3 "" H 8950 3325 50  0001 C CNN
	1    8950 3325
	1    0    0    -1  
$EndComp
$Comp
L power:VCC #PWR010
U 1 1
P 3275 1300
F 0 "#PWR010" H 3275 1150 50  0001 C CNN
F 1 "VCC" H 3292 1475 50  0000 C CNN
F 2 "" H 3275 1300 50  0001 C CNN
F 3 "" H 3275 1300 50  0001 C CNN
	1    3275 1300
	1    0    0    -1  
$EndComp
$Comp
L power:VCC #PWR02
U 1 1
P 1500 6425
F 0 "#PWR02" H 1500 6275 50  0001 C CNN
F 1 "VCC" H 1517 6600 50  0000 C CNN
F 2 "" H 1500 6425 50  0001 C CNN
F 3 "" H 1500 6425 50  0001 C CNN
	1    1500 6425
	1    0    0    -1  
$EndComp
$Comp
L power:VCC #PWR04
U 1 1
P 2425 6350
F 0 "#PWR04" H 2425 6200 50  0001 C CNN
F 1 "VCC" H 2442 6525 50  0000 C CNN
F 2 "" H 2425 6350 50  0001 C CNN
F 3 "" H 2425 6350 50  0001 C CNN
	1    2425 6350
	1    0    0    -1  
$EndComp
$Comp
L Device:R R8
U 1 1
P 3100 6400
AR Path="/5C91CA09" Ref="R8"  Part="1" 
AR Path="/5C6397B0/5C91CA09" Ref="R?"  Part="1" 
AR Path="/5C636CD5/5C91CA09" Ref="R?"  Part="1" 
AR Path="/5C728193/5C91CA09" Ref="R?"  Part="1" 
F 0 "R8" V 3325 6400 50  0000 C CNN
F 1 "10R" V 3225 6400 50  0000 C CNN
F 2 "Resistor_THT:R_Axial_DIN0207_L6.3mm_D2.5mm_P7.62mm_Horizontal" V 3030 6400 50  0001 C CNN
F 3 "~" H 3100 6400 50  0001 C CNN
	1    3100 6400
	0    -1   -1   0   
$EndComp
Wire Wire Line
	3800 6400 3250 6400
Connection ~ 3800 6400
Wire Wire Line
	2950 6400 2425 6400
Wire Wire Line
	2425 6400 2425 6350
Wire Wire Line
	2425 6400 2425 6600
Connection ~ 2425 6400
Wire Wire Line
	2425 6900 2425 7200
Wire Wire Line
	2425 7200 3425 7200
Connection ~ 3425 7200
$Comp
L power:GND #PWR020
U 1 1
P 6075 7000
AR Path="/5C94CA93" Ref="#PWR020"  Part="1" 
AR Path="/5C728193/5C94CA93" Ref="#PWR?"  Part="1" 
F 0 "#PWR020" H 6075 6750 50  0001 C CNN
F 1 "GND" H 6080 6825 50  0000 C CNN
F 2 "" H 6075 7000 50  0001 C CNN
F 3 "" H 6075 7000 50  0001 C CNN
	1    6075 7000
	1    0    0    -1  
$EndComp
$Comp
L power:+12V #PWR019
U 1 1
P 6075 6700
AR Path="/5C94CA99" Ref="#PWR019"  Part="1" 
AR Path="/5C728193/5C94CA99" Ref="#PWR?"  Part="1" 
F 0 "#PWR019" H 6075 6550 50  0001 C CNN
F 1 "+12V" H 6090 6875 50  0000 C CNN
F 2 "" H 6075 6700 50  0001 C CNN
F 3 "" H 6075 6700 50  0001 C CNN
	1    6075 6700
	1    0    0    -1  
$EndComp
Wire Wire Line
	6075 6700 6075 6800
Wire Wire Line
	6075 6800 6125 6800
Wire Wire Line
	6125 6900 6075 6900
Wire Wire Line
	6075 6900 6075 7000
$Comp
L Device:D D1
U 1 1
P 4050 6800
F 0 "D1" V 4003 6879 50  0000 L CNN
F 1 "1N4007" V 4096 6879 50  0000 L CNN
F 2 "" H 4050 6800 50  0001 C CNN
F 3 "~" H 4050 6800 50  0001 C CNN
	1    4050 6800
	0    1    1    0   
$EndComp
Wire Wire Line
	4525 6350 4525 6400
Wire Wire Line
	4525 6850 4525 7200
Wire Wire Line
	3800 7200 4050 7200
Connection ~ 4525 7200
Wire Wire Line
	4525 7200 4525 7250
Wire Wire Line
	3800 6400 4050 6400
Connection ~ 4525 6400
Wire Wire Line
	4525 6400 4525 6750
Wire Wire Line
	4050 6650 4050 6400
Connection ~ 4050 6400
Wire Wire Line
	4050 6400 4525 6400
Wire Wire Line
	4050 6950 4050 7200
Connection ~ 4050 7200
Wire Wire Line
	4050 7200 4525 7200
Wire Wire Line
	9750 3725 10050 3725
Wire Wire Line
	10050 3925 10050 4075
Wire Wire Line
	9750 4075 10050 4075
Wire Wire Line
	7125 2325 7125 2225
Connection ~ 7125 2325
$Comp
L power:+12V #PWR022
U 1 1
P 8025 2025
AR Path="/5C9C8431" Ref="#PWR022"  Part="1" 
AR Path="/5C728193/5C9C8431" Ref="#PWR?"  Part="1" 
F 0 "#PWR022" H 8025 1875 50  0001 C CNN
F 1 "+12V" H 8040 2200 50  0000 C CNN
F 2 "" H 8025 2025 50  0001 C CNN
F 3 "" H 8025 2025 50  0001 C CNN
	1    8025 2025
	1    0    0    -1  
$EndComp
$Comp
L Device:LED D3
U 1 1
P 8025 2225
F 0 "D3" V 8064 2304 50  0000 L CNN
F 1 "LED" V 7971 2304 50  0000 L CNN
F 2 "" H 8025 2225 50  0001 C CNN
F 3 "~" H 8025 2225 50  0001 C CNN
	1    8025 2225
	0    1    -1   0   
$EndComp
$Comp
L Device:R R15
U 1 1
P 8025 2575
AR Path="/5C9C86D9" Ref="R15"  Part="1" 
AR Path="/5C6397B0/5C9C86D9" Ref="R?"  Part="1" 
AR Path="/5C636CD5/5C9C86D9" Ref="R?"  Part="1" 
AR Path="/5C728193/5C9C86D9" Ref="R?"  Part="1" 
F 0 "R15" H 8095 2622 50  0000 L CNN
F 1 "3.3k" H 8095 2529 50  0000 L CNN
F 2 "Resistor_THT:R_Axial_DIN0207_L6.3mm_D2.5mm_P7.62mm_Horizontal" V 7955 2575 50  0001 C CNN
F 3 "~" H 8025 2575 50  0001 C CNN
	1    8025 2575
	1    0    0    -1  
$EndComp
Wire Wire Line
	8025 2825 8200 2825
Wire Wire Line
	8025 2825 8025 2725
Wire Wire Line
	8025 2425 8025 2375
Wire Wire Line
	8025 2075 8025 2025
Connection ~ 8025 2825
Wire Wire Line
	8025 2925 8200 2925
Wire Wire Line
	7750 3225 8350 3225
Wire Wire Line
	8350 3225 8350 3625
Wire Wire Line
	8350 3625 8750 3625
$Comp
L Device:C C11
U 1 1
P 3475 4925
AR Path="/5CA7B33C" Ref="C11"  Part="1" 
AR Path="/5C6397B0/5CA7B33C" Ref="C?"  Part="1" 
AR Path="/5C636CD5/5CA7B33C" Ref="C?"  Part="1" 
AR Path="/5C728193/5CA7B33C" Ref="C?"  Part="1" 
F 0 "C11" H 3360 4878 50  0000 R CNN
F 1 "500p" H 3360 4971 50  0000 R CNN
F 2 "Capacitor_THT:C_Rect_L7.0mm_W2.5mm_P5.00mm" H 3513 4775 50  0001 C CNN
F 3 "~" H 3475 4925 50  0001 C CNN
	1    3475 4925
	1    0    0    1   
$EndComp
Wire Wire Line
	3475 4775 3475 4725
Wire Wire Line
	3475 4725 3700 4725
Wire Wire Line
	3475 5075 3475 5100
Wire Wire Line
	3475 5100 3700 5100
Connection ~ 3700 5100
Wire Wire Line
	3700 5100 3700 5075
Wire Wire Line
	3925 1700 4125 1700
Wire Wire Line
	4425 1700 4625 1700
Connection ~ 4625 1700
Wire Wire Line
	4200 4225 4400 4225
Connection ~ 4400 4225
Wire Wire Line
	3900 4225 3700 4225
Connection ~ 3700 4225
Wire Wire Line
	3725 3175 3725 3225
Wire Wire Line
	3725 3225 4225 3225
Wire Wire Line
	4225 3225 4225 3275
Connection ~ 3725 3225
Wire Wire Line
	3725 3225 3725 3275
Wire Wire Line
	3725 3600 4225 3600
Wire Wire Line
	4225 3600 4225 3575
Connection ~ 3725 3600
Wire Wire Line
	3725 3600 3725 3575
Wire Wire Line
	5075 3525 5200 3525
Wire Wire Line
	5200 3525 5200 3675
Connection ~ 5075 3525
Wire Wire Line
	4475 3425 4375 3425
NoConn ~ 10050 3625
NoConn ~ 10050 3825
$Comp
L Amplifier_Operational:OPA134 U3
U 1 1
P 9050 3725
F 0 "U3" H 9175 3975 50  0000 L CNN
F 1 "OPA134" H 9075 3875 50  0000 L CNN
F 2 "" H 9100 3775 50  0001 C CNN
F 3 "http://www.ti.com/lit/ds/symlink/opa134.pdf" H 9100 3875 50  0001 C CNN
	1    9050 3725
	1    0    0    -1  
$EndComp
$Comp
L Amplifier_Operational:OPA134 U2
U 1 1
P 3375 1700
F 0 "U2" H 3500 1950 50  0000 L CNN
F 1 "OPA134" H 3400 1850 50  0000 L CNN
F 2 "" H 3425 1750 50  0001 C CNN
F 3 "http://www.ti.com/lit/ds/symlink/opa134.pdf" H 3425 1850 50  0001 C CNN
	1    3375 1700
	1    0    0    -1  
$EndComp
$EndSCHEMATC
